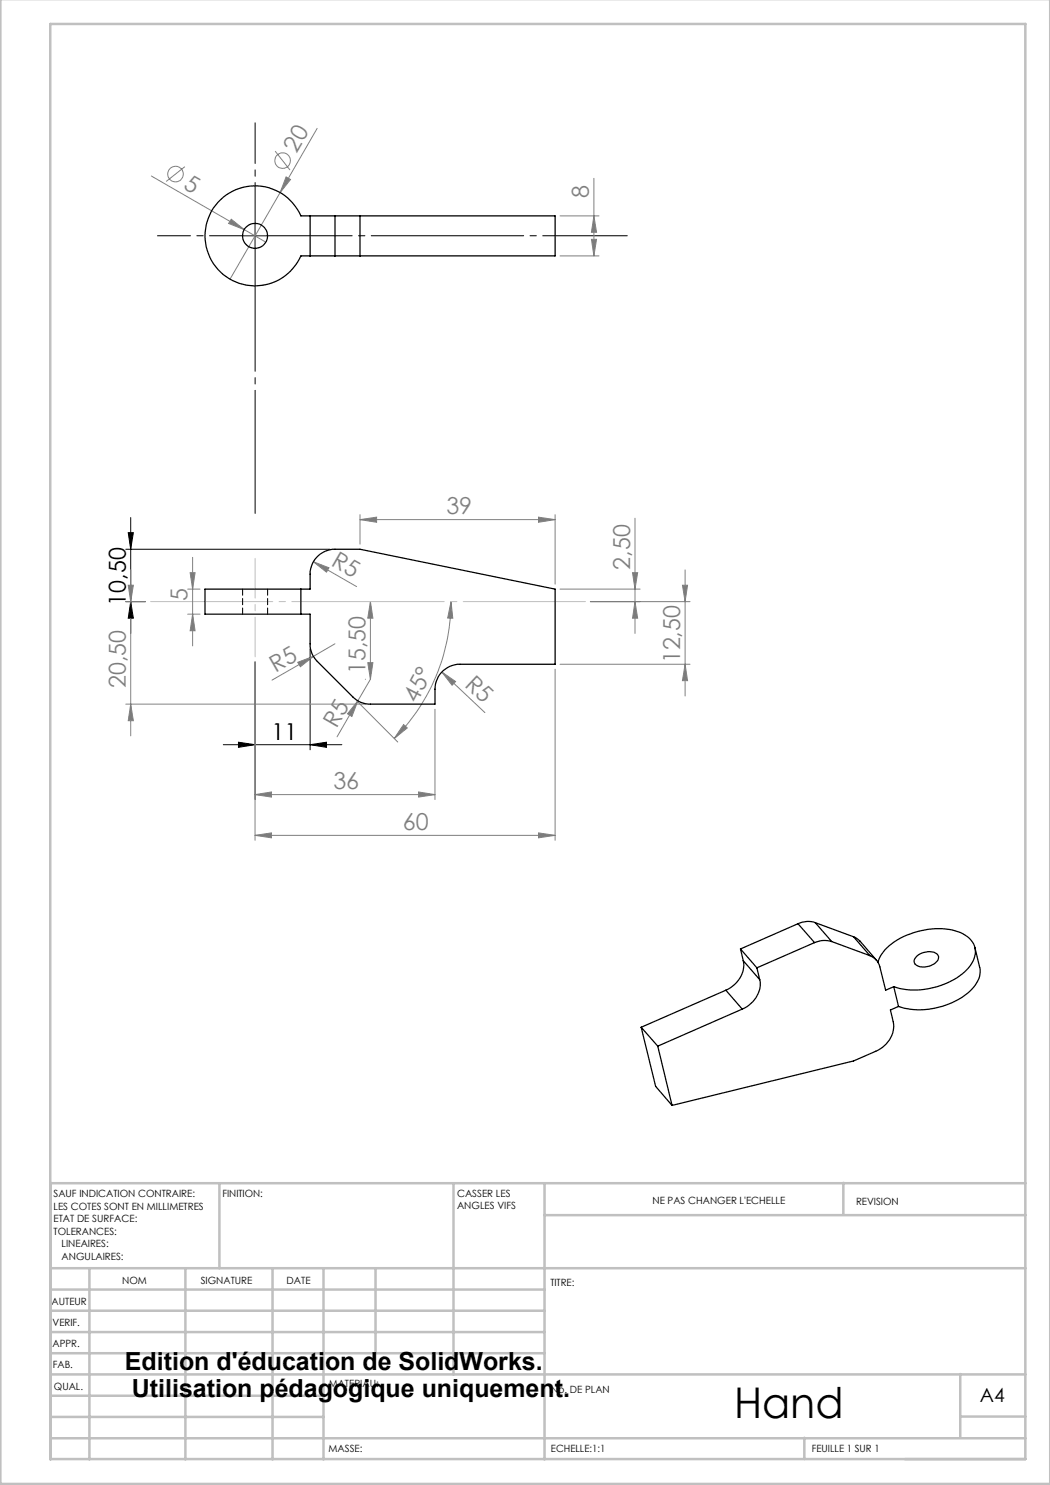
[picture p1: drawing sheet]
<svg xmlns="http://www.w3.org/2000/svg" width="210mm" height="297mm" viewBox="0 0 210 297" stroke-linecap="round" stroke-linejoin="round" font-family="sans-serif">
<g fill="none" stroke="#808080" stroke-width=".2">
<path d="M30.3 35.2l18.6 10.7M37 33.3l-3.8 3M55 30.2l3 3.8M56 38.5l-10 17.3M57.2 35.4l.9 .5-2.1 2.6zM63.4 25.7l-7.4 12.8M118.8 35.7v15.5M46.2 43.8l2.7 2.1-3.2-1.2zM48.9 45.9l4.3 2.5M112 43.2h7.8M112 51.2h7.8M118.3 47.9h1l-.5 3.3z"/>
<path d="M118.8 43.2l.5 3.3h-1zM25.6 117h1.1l-.6 3.3zM26.1 114v33.2M37.5 117.8h2.5M38 114.5h1l-.5 3.3zM38.5 111.5v17.7M62.7 112.4l3.1 1.2-.5 .8zM62.7 112.4l8.6 4.9M72 103.9l3.3-.5v1.1zM72 102.9v5.9M72 103.9h39M107.7 103.4l3.3 .5-3.3 .6z"/>
<path d="M111 102.9v13.9M112 117.8h16M126.5 114.5h1l-.5 3.3zM127 103.6v23.1M136.5 117h1l-.5 3.3zM137 114v25.2M25.2 120.3h3.9M37.5 122.8h2.5M38.5 122.8l.5 3.3h-1zM51 132.4v35.7M59.5 132.5l3.2-1.2-2.6 2zM62.7 131.3l-8.3 4.7"/>
<path d="M67 128.8l-4.3 2.5M73.1 135.9h.1M73.6 132.5h1l-.5 3.4zM74.1 135.9l-6.7 11.5M74.1 120.3v15.6M74.1 120.3l.5 3.3h-1zM88.4 134.4l2.7 1.9-.7 .8zM88.4 134.4l8.6 8.1M90.2 120.3l.4 3.3h-1.1zM90.2 120.3a38.8 38.8 0 0 1-11.4 27.4M111 133.8v34.3M112 132.9h26"/>
<path d="M118.1 120.3h19.9M127 120.3l.5 3.3h-1zM137 132.9l.5 3.2h-1zM25.2 140.8h47.9M26.1 140.8l.6 3.3h-1.1zM51 158.9l3.3-.5v1zM51 158.9h36M71.3 140.1l8.3 8.3M71.6 140.2l-1.2 3.1-.9-.5zM80.7 144.9l.8 .7-2.7 2.1zM83.7 158.4l3.3 .5-3.3 .5zM87 141.8v18.1"/>
<path d="M51 167.1l3.3-.5v1zM51 167.1h60M107.7 166.6l3.3 .5-3.3 .5z"/>
<circle cx="35.1" cy="34.8" r="1.56"/>
<circle cx="56.5" cy="32.1" r="1.55"/>
</g>
<path d="M48.5 47.2h5M51 44.7v5M25.2 109.9h40.8M25.6 106.5h1.1l-.6 3.4zM26.1 103.5v23.2M25.2 120.3h3.9M26.1 120.3l.6 3.3h-1.1zM51 132.4v17.6M62 129.8v20.2M44.7 148.9h23.7M47.7 148.4l3.3 .5-3.3 .6zM62 148.9l3.3-.5v1.1z" fill="none" stroke="#000" stroke-width=".2"/>
<path d="M51 44.7v-20.1" fill="none" stroke="#000" stroke-width=".2" stroke-dasharray="30.5 1.3 1.3 1.3" stroke-dashoffset="22.3"/>
<path d="M48.5 47.2h-17" fill="none" stroke="#000" stroke-width=".2" stroke-dasharray="30.5 1.3 1.3 1.3" stroke-dashoffset="23.9"/>
<path d="M51 49.7v53" fill="none" stroke="#000" stroke-width=".2" stroke-dasharray="30.5 1.3 1.3 1.3" stroke-dashoffset="5.9"/>
<path d="M53.5 47.2h72" fill="none" stroke="#000" stroke-width=".2" stroke-dasharray="30.5 1.3 1.3 1.3" stroke-dashoffset="13.6"/>
<path d="M30.1 120.3h87" fill="none" stroke="#c0c0c0" stroke-width=".2" stroke-dasharray="30.5 1.3 1.3 1.3" stroke-dashoffset="6"/>
<path d="M51 131.4v-19.7" fill="none" stroke="#c0c0c0" stroke-width=".2" stroke-dasharray="30.5 1.3 1.3 1.3" stroke-dashoffset="22.5"/>
<g fill="none" stroke="#c0c0c0" stroke-width=".5">
<path d="M.1 -.1v296.9h209.9v-296.9M10.1 4.8h195v287h-195zM43.9 236.6v17M90.7 236.6v38.3M108.9 236.6v55.3M168.7 236.6v6.3M205.1 236.6h-195v55.3M10.1 253.6h195M10.1 257.9h98.8M17.9 253.6v38.3M37.1 253.6v38.3M54.5 253.6v38.3"/>
<path d="M64.7 253.6v38.3M75.1 253.6v17M108.9 243h96.2M10.1 270.6h98.8M10.1 266.4h98.8M10.1 262.1h98.8M10.1 279.1h54.6M10.1 274.9h195M192.1 274.8v12.7M10.1 287.7h195M10.1 283.4h54.6M160.9 287.5v4.3"/>
<path d="M192.1 283.3h13"/>
</g>
<g fill="#000">
<path d="M25.6 106.5h1.1l-.6 3.4zM26.1 120.3l.6 3.3h-1.1z"/>
<path d="M47.7 148.4l3.3 .5-3.3 .6zM62 148.9l3.3-.5v1.1z"/>
</g>
<g fill="#808080">
<path d="M46.2 43.8l2.7 2.1-3.2-1.2z"/>
<path d="M59.5 132.5l3.2-1.2-2.6 2z"/>
<path d="M71.6 140.2l-1.2 3.1-.9-.5z"/>
<path d="M57.2 35.4l.9 .5-2.1 2.6z"/>
<path d="M88.4 134.4l2.7 1.9-.7 .8z"/>
<path d="M62.7 112.4l3.1 1.2-.5 .8z"/>
<path d="M51 158.9l3.3-.5v1zM83.7 158.4l3.3 .5-3.3 .5zM51 167.1l3.3-.5v1zM107.7 166.6l3.3 .5-3.3 .5z"/>
<path d="M80.7 144.9l.8 .7-2.7 2.1zM90.2 120.3l.4 3.3h-1.1z"/>
<path d="M73.6 132.5h1l-.5 3.4zM74.1 120.3l.5 3.3h-1z"/>
<path d="M25.6 117h1.1l-.6 3.3zM26.1 140.8l.6 3.3h-1.1zM136.5 117h1l-.5 3.3zM137 132.9l.5 3.2h-1zM126.5 114.5h1l-.5 3.3zM127 120.3l.5 3.3h-1z"/>
<path d="M72 103.9l3.3-.5v1.1zM107.7 103.4l3.3 .5-3.3 .6z"/>
<path d="M118.8 43.2l.5 3.3h-1zM118.3 47.9h1l-.5 3.3z"/>
<path d="M38 114.5h1l-.5 3.3zM38.5 122.8l.5 3.3h-1z"/>
</g>
<g fill="none" stroke="#000" stroke-width=".25">
<path d="M62 51.2h5M62 43.2h5M62 43.2h-1.8a10 10 0 0 0-15.3-3.9 10 10 0 0 0 0 15.8 10 10 0 0 0 15.3-3.9h1.8M62 43.2v8M67 43.2h44v8h-44M67 43.2v8M72 43.2v8M60.2 117.8h-19.2v5h19.2M60.2 117.8h1.8v-3a5 5 0 0 1 5-4.9h5l39 7.9v15.1h-19a5 5 0 0 0-5 4.9v3h-12.9a4.8 4.8 0 0 1-3.5-1.4l-7.1-7.1a4.8 4.8 0 0 1-1.5-3.5v-6h-1.8M60.2 117.8v5M145.2 198l-17 7.5M145.2 198l3.2 3.8"/>
<path d="M148.1 189.8l3.3 3.8M148.1 189.8l.6 2.4M148.7 192.2a5.5 5.5 0 0 1-3.5 5.8M148.7 192.2l3.2 3.7M151.4 193.6l.5 2.3M151.9 195.9a5.5 5.5 0 0 1-3.5 5.9M159.6 184.7l-11.5 5.1M159.6 184.7l3.3 3.8M162.9 188.5l-11.5 5.1M163.1 184.5a4.5 4.5 0 0 0-3.5 .2M163.1 184.5l3.2 3.8M163.1 184.5l7.6 2.9"/>
<path d="M166.3 188.3a4.8 4.8 0 0 0-3.4 .2M166.3 188.3l7.7 2.8M170.7 187.4l1.3 .8 3.3 3.8M170.7 187.4l3.3 3.7M174 191.1a3.2 3.2 0 0 1 2 2.3l1.1 4.6 1.7-.7M175.6 192.4a9.3 9.3 0 0 1 5.7-5.4 14.2 14.2 0 0 1 11.3-.2 4 4 0 0 1 1.5 6.3 14.6 14.6 0 0 1-11.6 4.9l-2.6-.3-1.1-.4M178.8 197.3l.9 4M183.3 191.3a3.4 3.4 0 0 1 4.2-.4 1.21 1.21 0 0 1-.5 1.7 3.4 3.4 0 0 1-3.9 .3l-.3-.7zM195 189.5l.9 4a5.4 5.4 0 0 1-2.5 5.2 15.4 15.4 0 0 1-13.7 2.6M128.2 205.5l3.4 3.7M128.2 205.5l2.9 11.8 3.3 3.8M131.6 209.2l2.8 11.9"/>
<path d="M148.4 201.8l-16.8 7.4M179.7 201.3l-1.6 .7 .5 2.4a5.5 5.5 0 0 1-3.4 5.9l-4.5 1.9-36.3 8.9"/>
<circle cx="51" cy="47.2" r="2.51"/>
</g>
<path d="M48.5 117.8v5M53.5 122.8v-5" fill="none" stroke="#000" stroke-width=".2" stroke-dasharray="1.3 .6"/>
<text font-size="8.5" x="146.8" y="283.5">Hand</text>
<g font-size="5">
<text x="25" y="273.9">Edition d'éducation de SolidWorks.</text>
<text x="26.4" y="279.4">Utilisation pédagogique uniquement.</text>
</g>
<g font-size="4.7" fill="#808080">
<text x="59.3" y="30.7" transform="rotate(-60 59.3 30.7)">20</text>
<text x="36.5" y="37.6" transform="rotate(30 36.5 37.6)">5</text>
<text x="117.8" y="39.5" transform="rotate(-90 117.8 39.5)">8</text>
<text x="89.3" y="102.9">39</text>
<text x="66" y="113.1" transform="rotate(30 66 113.1)">R5</text>
<text x="126" y="114" transform="rotate(-90 126 114)">2,50</text>
<text x="37.5" y="120.2" transform="rotate(-90 37.5 120.2)">5</text>
<text x="25.2" y="137.7" transform="rotate(-90 25.2 137.7)">20,50</text>
<text x="55.1" y="134.6" transform="rotate(-30 55.1 134.6)">R5</text>
<text x="73.1" y="134.9" transform="rotate(-90 73.1 134.9)">15,50</text>
<text x="92.8" y="137.2" transform="rotate(43 92.8 137.2)">R5</text>
<text x="136" y="132.7" transform="rotate(-90 136 132.7)">12,50</text>
<text x="83.4" y="140.7" transform="rotate(-63 83.4 140.7)">45°</text>
<text x="67.3" y="145.8" transform="rotate(-60 67.3 145.8)">R5</text>
<text x="66.7" y="157.9">36</text>
<text x="80.6" y="166">60</text>
</g>
<g font-size="4.7">
<text x="25.2" y="121.1" transform="rotate(-90 25.2 121.1)">10,50</text>
<text x="54.3" y="147.9">11</text>
</g>
<text font-size="3.9" x="196" y="280.4">A4</text>
<g font-size="2">
<text x="10.7" y="239.5">SAUF INDICATION CONTRAIRE:</text>
<text x="44.5" y="239.5">FINITION:</text>
<text x="91.4" y="239.4">CASSER LES</text>
<text x="10.7" y="242">LES COTES SONT EN MILLIMETRES</text>
<text x="10.7" y="244.5">ETAT DE SURFACE:</text>
<text x="91.4" y="241.9">ANGLES VIFS</text>
<text x="130.5" y="240.8">NE PAS CHANGER L'ECHELLE</text>
<text x="171.2" y="241">REVISION</text>
<text x="10.7" y="247">TOLERANCES:</text>
<text x="12.3" y="249.5">LINEAIRES:</text>
<text x="12.3" y="252">ANGULAIRES:</text>
<text x="24.4" y="256.9">NOM</text>
<text x="40.1" y="256.8">SIGNATURE</text>
<text x="57.3" y="256.8">DATE</text>
<text x="110.1" y="257.1">TITRE:</text>
<text x="10.3" y="260.9">AUTEUR</text>
<text x="10.5" y="269.3">APPR.</text>
<text x="10.5" y="265.2">VERIF.</text>
<text x="10.6" y="273.6">FAB.</text>
<text x="10.8" y="278">QUAL.</text>
<text x="65.8" y="277.4">MATERIAU:</text>
<text x="110.2" y="278.5">No. DE PLAN</text>
<text x="65.7" y="290.4">MASSE:</text>
<text x="110.2" y="290.5">ECHELLE:1:1</text>
<text x="162.4" y="290.4">FEUILLE 1 SUR 1</text>
</g>
</svg>
